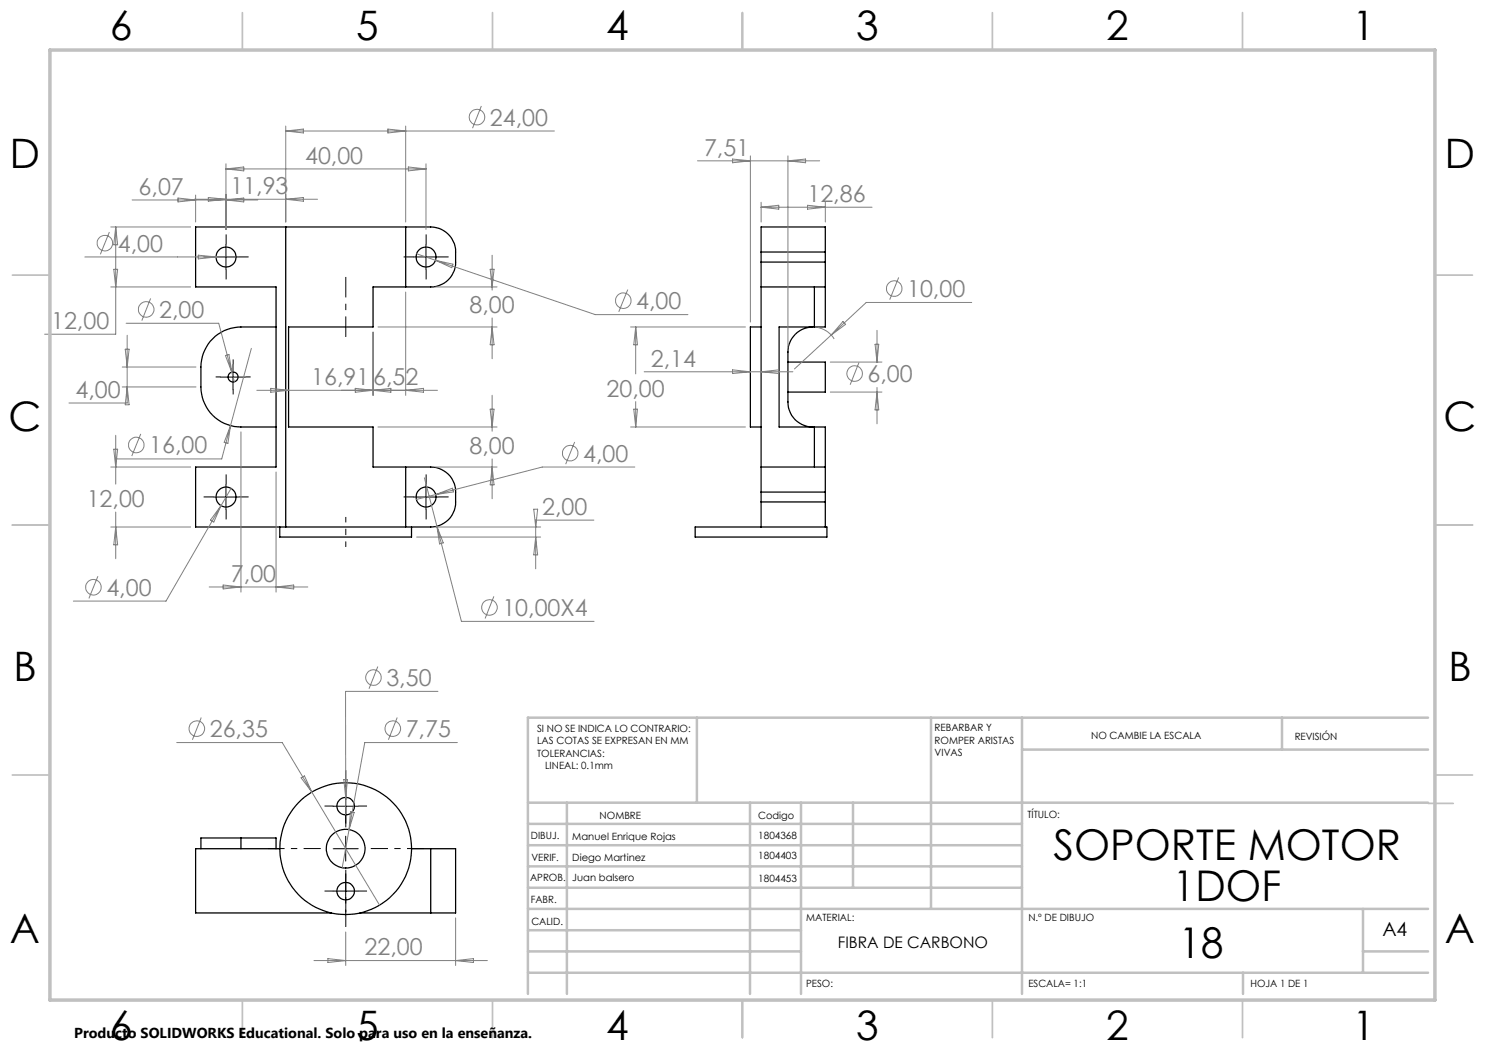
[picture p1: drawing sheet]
<svg xmlns="http://www.w3.org/2000/svg" width="297mm" height="210mm" viewBox="0 0 297 210" stroke-linecap="round" stroke-linejoin="round" font-family="sans-serif">
<g fill="none" stroke="#000" stroke-width=".25">
<path d="M57.1 45.4h24M57.1 45.4h-18v12h16.1v36h-16.1v12h16.9M57.1 45.4v60M81.1 45.4h5a5 5 0 0 1 5 5 7.1 7.1 0 0 1-.5 4.2 4.9 4.9 0 0 1-4.5 2.8h-5M81.1 57.4h-6.5v8h-16.9v20h16.9v8h6.5M81.1 45.4v12M152.2 52.4v5M152.2 50.4v-5h12.9v5M152.2 57.4h12.9M152.2 52.4h12.9M152.2 50.4v2M152.2 57.4v36"/>
<path d="M152.2 50.4h12.9M162.9 57.4v8M165.1 52.4v5M165.1 57.4v8h-2.2M165.1 50.4v2M55.2 65.4h-7a8.1 8.1 0 0 0-8 8v4a8 8 0 0 0 8 8h7M152.2 65.4h-2.1v20h2.1M157.6 72.4h7.5v6h-7.5M162.6 65.4a5 5 0 0 0-5 5v10a4.9 4.9 0 0 0 5 5M162.9 65.4h-7.1v20h7.1M81.1 93.4h5a4.9 4.9 0 0 1 5 5 6.8 6.8 0 0 1-.7 4.7 5.1 5.1 0 0 1-4.3 2.3h-3.8M81.1 93.4v12"/>
<path d="M152.2 93.4v5M152.2 93.4h12.9M152.2 98.4v2M152.2 98.4h12.9M162.9 85.4h2.2v8M162.9 85.4v8M165.1 93.4v5M165.1 98.4v2M56 105.4h26.3M56 105.4v2h26.3v-2M152.2 100.4v5M152.2 105.4h-13.2v2h26.4v-2h-.3"/>
<path d="M152.2 105.4h12.9M152.2 100.4h12.9M165.1 100.4v5M48.2 167.6h-8v2.1M48.2 167.6h7v2.1M48.2 167.6v2.1M56 169.7h-16.9v12.9h27.2M82.3 169.7h3.8M86.1 169.7h5v12.9h-5M86.1 169.7v12.9M72 182.6h14.1"/>
<circle cx="45.2" cy="51.4" r="2"/>
<circle cx="85.2" cy="51.4" r="2"/>
<circle cx="46.6" cy="75.4" r="1"/>
<circle cx="45.2" cy="99.4" r="2"/>
<circle cx="85.2" cy="99.4" r="2"/>
<circle cx="69.1" cy="169.7" r="13.2"/>
<circle cx="69.1" cy="161.2" r="1.75"/>
<circle cx="69.1" cy="178.2" r="1.75"/>
<circle cx="69.1" cy="169.7" r="3.9"/>
</g>
<g fill="none" stroke="#808080" stroke-width=".2">
<path d="M26.4 40h25.1M35.6 39.6l3.5 .4-3.5 .4zM38.8 39.9h24.7M39.1 39v5.4M41.7 39.5l3.5 .4-3.5 .3zM45.2 32.8v13.1M45.2 33.8h40M45.2 33.8l3.6-.4v.8zM45.2 40l3.6-.4v.8zM57.1 25.2v19.2M57.1 39.9l3.6-.4v.7zM57.1 26.2l3.6-.4v.8z"/>
<path d="M57.1 26.2h53.8M77.6 25.8l3.5 .4-3.5 .4zM81.1 25.2v19.2M81.7 33.4l3.5 .4-3.5 .4zM85.2 32.8v13.1M96.3 21.2l-1.8 4.4M139.5 32.2h24.4M146.5 31.8l3.6 .4-3.6 .4zM150.1 31.2v33.2M157.6 31.2v38.2M157.6 32.2l3.5-.4v.8zM17 51.4h30.2"/>
<path d="M21.9 46.4l-1.8 4.5M22.2 45.4h15.9M22.2 57.4h15.9M22.8 53.9h.7l-.4 3.5zM23.1 45.4v21.4h-14.2M23.1 45.4l.4 3.6h-.7zM30.1 59.7l-1.7 4.4M39.7 51l3.5 .4-3.5 .4zM81.1 58.4v20.7M83.3 50.8l3.8 1.3M87.1 52.1l32 10.8h18.5M87.1 52.1l3.5 .7-.3 .7z"/>
<path d="M87.1 57.4h12.3M98 53.9h.8l-.4 3.5zM98.4 51v7M125.6 57.9l-1.8 4.5M152.2 40.5v3.9M152.2 41.4h22.2M152.2 41.4l3.6-.3v.7zM161.5 41.1l3.6 .3-3.6 .4zM165.1 40.5v3.9M179.7 55.5l-1.8 4.4M24.4 77.4h14.8M24.4 73.4h14.8"/>
<path d="M25 69.8h.8l-.4 3.6zM25.2 64.7h18.5l2.7 9.7M25.4 67.1v13.5h-11.6M25.4 77.4l.4 3.6h-.8zM45.1 71.1l.7-.2 .6 3.5zM46.4 74.4l.5 2M50.3 69.7l-4.2 15.4M51.4 78.1h36.1M54.2 77.7l3.5 .4-3.5 .3zM71 77.7l7.2 .7v-.7l-7.2 .7zM74.6 66.4v12.7M75.6 65.4h23.8"/>
<path d="M81.1 78.1l3.6-.4v.7zM98.4 63.6v8.1M98.4 79v7.2M98.4 65.4l.4 3.6h-.8zM126.1 65.4h23M127.1 65.4l.4 3.6h-.7zM127.1 65.4v9.4M128.8 74.4h29.8M146.5 74l3.6 .4-3.6 .3zM152.2 74.4l3.6-.4v.7zM163.5 65.5a4.8 4.8 0 0 1 3.3 2.3M166.1 72.4h10.3"/>
<path d="M166.1 78.4h10.3M166.2 67l-7.3 6.8M168.6 64.3l.5 .6-2.9 2.1zM171.8 72.5l-1.8 4.4M175 68.9h.8l-.4 3.5zM175.4 72.4h.1M175.4 66.1v6.3M175.4 77.5v7.3M175.4 78.4l.4 3.6h-.8zM194.3 60.5h-21.1l-7 6.5M22.2 93.4h15.9M22.8 89.8h.7l-.4 3.6z"/>
<path d="M23.1 87.1v9.7M28.2 86.8l-1.8 4.4M46.1 85.1l-1.8 6.7h-21.1M46.1 85.1l-.5 3.6-.8-.2zM46.2 97.7l-2 3.4M48.2 86.4v32M55.2 94.4v24M75.6 85.4h23.8M84.9 95.6l2.5 9.7M87.1 98.9l-3.8 1M87.1 93.4h12.3M87.1 98.9l3.4-1.3 .2 .8z"/>
<path d="M98 81.8h.8l-.4 3.6zM98.4 91.8v8M98.4 93.4l.4 3.6h-.8zM114.9 88.4l-1.8 4.4M126.1 85.4h23M126.8 81.8h.7l-.4 3.6zM127 93.4h-18.6l-21.3 5.5M127.1 80.3v5.1M19.6 115.2l-1.8 4.5M22.2 105.4h15.9M23.1 102.4v9.4M23.1 105.4l.4 3.6h-.7z"/>
<path d="M41.8 117.4h19.8M44.2 101.1l-11 19.1h-18.5M44.2 101.1l-1.4 3.3-.7-.4zM44.6 117l3.6 .4-3.6 .4zM55.2 117.4l3.5-.4v.8zM83.3 107.4h24.8M87.1 105.4h21M87.4 105.3l4.9 19h26.5M87.4 105.3l1.3 3.3-.8 .2zM98.8 119.3l-1.8 4.4M106.8 101.8h.7l-.4 3.6zM107.1 107.4l.4 3.6h-.7z"/>
<path d="M118.8 104h-11.7v9.8M75.6 133.3l-1.8 4.5M87.6 138.3h-18.5v21.2M35.3 148.5h21.1l19.5 32.5M40.3 143.5l-1.8 4.4M60.2 155.6l.7-.4 1.5 3.2zM68.8 155.9h.7l-.4 3.6zM69.1 159.5v3.5M79.4 143.5l-1.7 4.4M91.5 148.5h-18.5l-3.2 17.4M69.8 165.9l-1.4 7.7M70.1 162.3l.7 .2-1 3.4z"/>
<path d="M62.8 192.1h34.7M65.6 191.7l3.5 .4-3.5 .4zM69.1 186.4v6.7M91.1 183.6v9.5M91.1 192.1l3.6-.4v.8z"/>
<circle cx="95.4" cy="23.4" r="1.56"/>
<circle cx="21" cy="48.6" r="1.55"/>
<circle cx="178.8" cy="57.7" r="1.56"/>
<circle cx="29.2" cy="61.9" r="1.55"/>
<circle cx="124.7" cy="60.1" r="1.55"/>
<circle cx="170.9" cy="74.7" r="1.55"/>
<circle cx="27.3" cy="89" r="1.56"/>
<circle cx="114" cy="90.6" r="1.56"/>
<circle cx="18.7" cy="117.5" r="1.55"/>
<circle cx="74.7" cy="135.5" r="1.55"/>
<circle cx="97.9" cy="121.5" r="1.56"/>
<circle cx="39.4" cy="145.7" r="1.56"/>
<circle cx="78.6" cy="145.7" r="1.56"/>
</g>
<path d="M69.2 55.4v12" fill="none" stroke="#000" stroke-width=".2" stroke-dasharray="15.2 1.3 1.3 1.3" stroke-dashoffset="11.1" stroke-linecap="butt"/>
<path d="M69.2 109.4v-6" fill="none" stroke="#000" stroke-width=".2" stroke-dasharray="15.2 1.3 1.3 1.3" stroke-dashoffset="14.1" stroke-linecap="butt"/>
<g fill="none" stroke="#000" stroke-width=".2" stroke-dasharray="15.2 1.3 1.3 1.3" stroke-linecap="butt">
<path d="M42.7 51.4h-2M45.2 48.9v-2M45.2 53.9v2M47.7 51.4h2M82.7 51.4h-2M85.2 48.9v-2M85.2 53.9v2M87.7 51.4h2M44.1 75.4h-1M46.6 72.9v-1M46.6 77.9v1M49.1 75.4h1"/>
<path d="M42.7 99.4h-2M45.2 96.9v-2M47.7 99.4h2M82.7 99.4h-2M85.2 96.9v-2M87.7 99.4h2M45.2 101.9v2M85.2 101.9v2M69.2 158.7v-1.7M66.7 178.2h-1.8M66.7 161.2h-1.8M69.2 175.7v-1.7"/>
<path d="M69.2 163.7v1.8M71.7 178.2h1.7M71.7 161.2h1.7M69.2 180.7v1.8"/>
</g>
<path d="M64.2 169.7h-10.7M69.2 164.7v-10.7M69.2 174.7v10.7M74.2 169.7h10.6" fill="none" stroke="#000" stroke-width=".2" stroke-dasharray="15.2 1.3 1.3 1.3" stroke-dashoffset="11.8" stroke-linecap="butt"/>
<g fill="none" stroke="#000" stroke-width=".2">
<path d="M42.7 51.4h5M45.2 48.9v5M82.7 51.4h5M85.2 48.9v5M44.1 75.4h5M46.6 72.9v5M42.7 99.4h5M45.2 96.9v5M82.7 99.4h5M85.2 96.9v5M69.1 158.7v5M66.6 169.7h5"/>
<path d="M66.6 178.2h5M66.6 161.2h5M69.1 167.2v5M69.1 175.7v5"/>
</g>
<g fill="none" stroke="#c0c0c0" stroke-width=".35">
<path d="M48.5 2.5v7.5M98.5 2.5v7.5M148.5 2.5v7.5M198.5 2.5v7.5M248.5 2.5v7.5M2.5 55h7.5M287 55h7.5M2.5 105h7.5M287 105h7.5M2.5 155h7.5M287 155h7.5M285.6 160.7h5.1"/>
<path d="M48.5 200v7.5M98.5 200v7.5M148.5 200v7.5M198.5 200v7.5M248.5 200v7.5"/>
</g>
<g fill="none" stroke="#c0c0c0" stroke-width=".5">
<path d="M139.4 143.5v17M186.2 143.5v38.3M204.4 143.5v55.3M204.4 149.9h81.2M256.4 143.5v6.4M285.6 143.5h-180v55.3M105.6 160.5h180M105.6 177.5h98.8M105.6 173.3h98.8M105.6 169h98.8M105.6 164.8h98.8M113.4 160.5v38.3"/>
<path d="M150 160.5v38.3M160.2 160.5v38.3M170.6 160.5v17M105.6 194.5h180M105.6 190.3h54.6M105.6 186h54.6M105.6 181.8h180M248.6 194.5v4.3M272.6 190.3h13M272.6 181.8v12.7"/>
</g>
<path d="M10 10h277v190h-277z" fill="none" stroke="#c0c0c0" stroke-width=".7"/>
<g font-size="8.5">
<text x="210.7" y="172">SOPORTE MOTOR</text>
<text x="234.6" y="180.2">1DOF</text>
<text x="235.8" y="191.5">18</text>
</g>
<g font-size="8.1">
<text x="22" y="8">6</text>
<text x="71.2" y="8">5</text>
<text x="121.2" y="8">4</text>
<text x="171.2" y="8">3</text>
<text x="221.2" y="8">2</text>
<text x="270.5" y="8">1</text>
<text x="2" y="33.6">D</text>
<text x="289" y="33.6">D</text>
<text x="1.7" y="86.1">C</text>
<text x="288.7" y="86.1">C</text>
<text x="2.7" y="136.1">B</text>
<text x="289.7" y="136.1">B</text>
<text x="2" y="188.6">A</text>
<text x="289" y="188.6">A</text>
<text x="22" y="208">6</text>
<text x="71.2" y="208">5</text>
<text x="121.2" y="208">4</text>
<text x="171.2" y="208">3</text>
<text x="221.2" y="208">2</text>
<text x="270.5" y="208">1</text>
</g>
<g font-size="4.7" fill="#808080">
<text x="98" y="25.1">24,00</text>
<text x="61" y="32.7">40,00</text>
<text x="140.8" y="31.2">7,51</text>
<text x="27.7" y="39">6,07</text>
<text x="46.1" y="38.8">11,93</text>
<text x="161.5" y="40.4">12,86</text>
<text x="23.6" y="50.3">4,00</text>
<text x="181.4" y="59.4">10,00</text>
<text x="10.2" y="65.8">12,00</text>
<text x="31.8" y="63.6">2,00</text>
<text x="93.9" y="62.6">8,00</text>
<text x="127.2" y="61.8">4,00</text>
<text x="62.3" y="77">16,91</text>
<text x="74.7" y="77">6,52</text>
<text x="130.2" y="73.3">2,14</text>
<text x="173.5" y="76.4">6,00</text>
<text x="15.1" y="79.6">4,00</text>
<text x="121.3" y="79.3">20,00</text>
<text x="29.8" y="90.7">16,00</text>
<text x="93.9" y="90.8">8,00</text>
<text x="116.6" y="92.3">4,00</text>
<text x="17.3" y="101.4">12,00</text>
<text x="108.4" y="103">2,00</text>
<text x="21.3" y="119.1">4,00</text>
<text x="46.2" y="116.4">7,00</text>
<text x="100.5" y="123.2">10,00X4</text>
<text x="77.3" y="137.2">3,50</text>
<text x="41.9" y="147.4">26,35</text>
<text x="81.1" y="147.4">7,75</text>
<text x="72.9" y="191.1">22,00</text>
</g>
<text font-size="3.9" x="276.5" y="187.3">A4</text>
<text font-size="3.2" x="167.6" y="189.7">FIBRA DE CARBONO</text>
<text font-size="2.9" x="14.9" y="207.6">Producto SOLIDWORKS Educational. Solo para uso en la enseñanza.</text>
<g font-size="2">
<text x="107.4" y="146.4">SI NO SE INDICA LO CONTRARIO:</text>
<text x="107.4" y="148.9">LAS COTAS SE EXPRESAN EN MM</text>
<text x="186.9" y="146.3">REBARBAR Y</text>
<text x="186.9" y="148.8">ROMPER ARISTAS</text>
<text x="218.2" y="147.7">NO CAMBIE LA ESCALA</text>
<text x="258.9" y="147.9">REVISIÓN</text>
<text x="107.4" y="151.4">TOLERANCIAS:</text>
<text x="109" y="153.9">LINEAL: 0.1mm</text>
<text x="186.9" y="151.3">VIVAS</text>
<text x="106.2" y="167.8">DIBUJ.</text>
<text x="114.5" y="167.9">Manuel Enrique Rojas</text>
<text x="119.9" y="163.8">NOMBRE</text>
<text x="151.7" y="163.8">Codigo</text>
<text x="151.7" y="167.7">1804368</text>
<text x="205.5" y="163.7">TÍTULO:</text>
<text x="106.3" y="172.1">VERIF.</text>
<text x="114.5" y="172.1">Diego Martinez</text>
<text x="151.7" y="171.8">1804403</text>
<text x="106" y="176.2">APROB.</text>
<text x="114.5" y="176.2">Juan balsero</text>
<text x="151.7" y="176.4">1804453</text>
<text x="106.2" y="180.5">FABR.</text>
<text x="106.3" y="184.9">CALID.</text>
<text x="161.3" y="184.3">MATERIAL:</text>
<text x="205.7" y="184.3">N.º DE DIBUJO</text>
<text x="161.2" y="197.3">PESO:</text>
<text x="205.7" y="197.4">ESCALA= 1:1</text>
<text x="250.1" y="197.4">HOJA 1 DE 1</text>
</g>
</svg>
